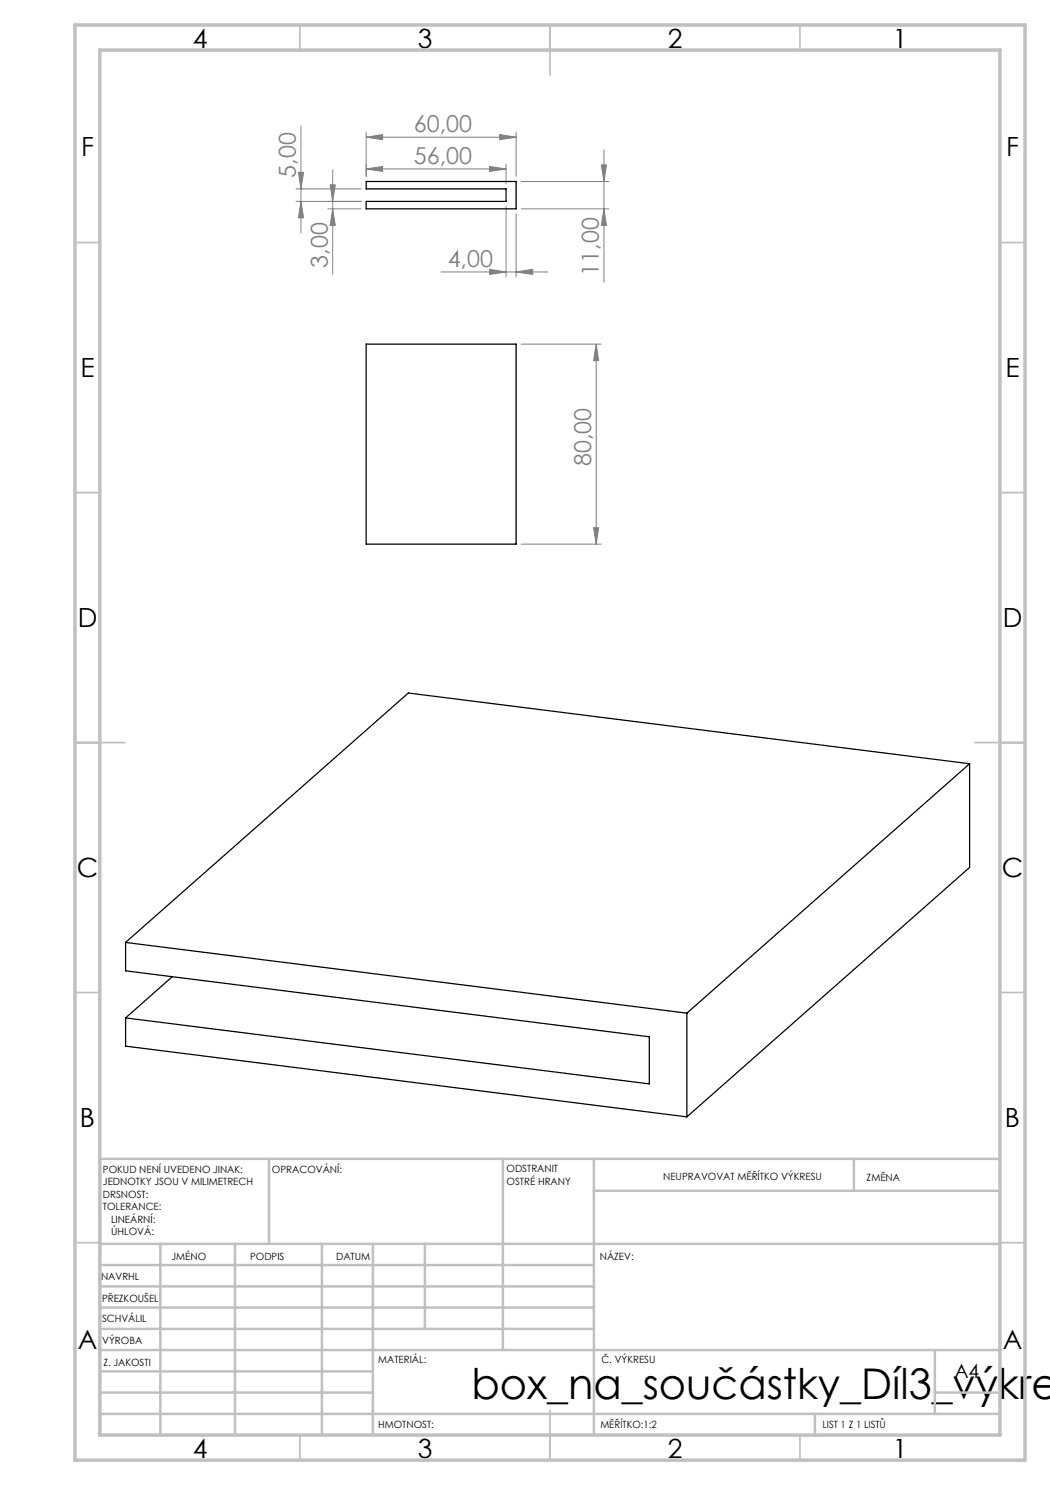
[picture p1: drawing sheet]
<svg xmlns="http://www.w3.org/2000/svg" width="210mm" height="297mm" viewBox="0 0 210 297" stroke-linecap="round" stroke-linejoin="round" font-family="sans-serif">
<g fill="none" stroke="#808080" stroke-width=".2">
<path d="M59.2 37.8h13M59.7 34.5h1l-.5 3.3zM60.2 25.2v21.4M66 37h1.1l-.6 3.3zM66.5 33.9v21M73.2 27.4l3.3-.5v1zM73.2 26.4v8.9M73.2 27.4h30M73.2 33.8l3.3-.5v1zM73.2 33.8h28M97.9 33.3l3.3 .5-3.3 .5zM99.9 26.9l3.3 .5-3.3 .5z"/>
<path d="M101.2 32.8v4M103.2 26.4v8.9M104.2 36.3h17.6M120.3 33h1l-.5 3.3zM120.8 29.9v26.6M59.2 40.3h13M60.2 40.3l.5 3.3h-1zM65.5 41.8h6.7M66.5 41.8l.6 3.3h-1.1zM88.2 54.4h21.4M97.9 53.9l3.3 .5-3.3 .5zM101.2 41.3v14.1"/>
<path d="M103.2 54.4l3.3-.5v1zM103.2 42.8v12.6M104.2 41.8h17.6M120.8 41.8l.5 3.3h-1zM104.2 68.8h16M119.2 68.8l.5 3.3h-1zM119.2 68.8v40M104.2 108.8h16M118.7 105.5h1l-.5 3.3z"/>
</g>
<g fill="none" stroke="#c0c0c0" stroke-width=".35">
<path d="M60 5v5M110 5v10M160 5v5M15 48.5h5M200 48.5h5M15 98.5h5M200 98.5h5M15 148.5h10M195 148.5h10M15 198.5h5M200 198.5h5M15 248.5h5"/>
<path d="M200 248.5h5M60 287v5M110 282v10M160 287v5"/>
</g>
<g fill="none" stroke="#c0c0c0" stroke-width=".5">
<path d="M53.8 231.8v17M100.6 231.8v38.2M118.8 231.8v55.2M118.8 238.2h81.2M170.8 231.8v6.4M200 231.8h-180v55.2M20 248.8h180M20 257.3h98.8M20 253h98.8M32.1 248.8v38.2M47 248.8v38.2M64.4 248.8v38.2"/>
<path d="M74.6 248.8v38.2M85 248.8v17M20 265.8h98.8M20 261.5h98.8M20 278.5h54.6M20 274.3h54.6M20 270h180M187 278.5h13M187 270v12.8M20 282.8h180M163 282.8v4.2"/>
</g>
<path d="M15 5h190v287h-190zM20 10h180v277h-180z" fill="none" stroke="#c0c0c0" stroke-width=".7"/>
<g fill="#808080">
<path d="M73.2 33.8l3.3-.5v1zM97.9 33.3l3.3 .5-3.3 .5zM97.9 53.9l3.3 .5-3.3 .5zM103.2 54.4l3.3-.5v1z"/>
<path d="M99.9 26.9l3.3 .5-3.3 .5zM73.2 27.4l3.3-.5v1z"/>
<path d="M120.8 41.8l.5 3.3h-1zM120.3 33h1l-.5 3.3z"/>
<path d="M59.7 34.5h1l-.5 3.3zM60.2 40.3l.5 3.3h-1zM66 37h1.1l-.6 3.3zM66.5 41.8l.6 3.3h-1.1zM119.2 68.8l.5 3.3h-1zM118.7 105.5h1l-.5 3.3z"/>
</g>
<path d="M73.2 36.3h30v5.5h-30v-1.5h28v-2.5h-28zM73.2 68.8h30v40h-30zM193.9 152.7v20.8l-56.5 49.9M193.9 152.7l-56.5 49.9M193.9 152.7l-112.2-14.1-56.6 49.9M25.1 188.5l112.3 14.1M25.1 188.5v5.7l104.8 13.2v9.4l-104.8-13.2M34.5 195.3l-9.4 8.3M25.1 203.6v5.6l112.3 14.2M137.4 202.6v20.8" fill="none" stroke="#000" stroke-width=".25"/>
<text font-size="8.5" x="94.3" y="279.7">box_na_součástky_Díl3_výkre</text>
<g font-size="5.3">
<text x="38.5" y="9.5">4</text>
<text x="83.5" y="9.5">3</text>
<text x="133.6" y="9.5">2</text>
<text x="178.6" y="9.5">1</text>
<text x="16.2" y="31.2">F</text>
<text x="201.2" y="31.2">F</text>
<text x="16.1" y="75.5">E</text>
<text x="201.1" y="75.5">E</text>
<text x="15.5" y="125.5">D</text>
<text x="200.5" y="125.5">D</text>
<text x="15.4" y="175.5">C</text>
<text x="200.4" y="175.5">C</text>
<text x="16" y="225.5">B</text>
<text x="201" y="225.5">B</text>
<text x="15.5" y="269.7">A</text>
<text x="200.5" y="269.7">A</text>
<text x="38.5" y="291.5">4</text>
<text x="83.5" y="291.5">3</text>
<text x="133.6" y="291.5">2</text>
<text x="178.6" y="291.5">1</text>
</g>
<g font-size="4.7" fill="#808080">
<text x="82.8" y="26.4">60,00</text>
<text x="59.2" y="35.6" transform="rotate(-90 59.2 35.6)">5,00</text>
<text x="82.8" y="32.8">56,00</text>
<text x="65.6" y="53.5" transform="rotate(-90 65.6 53.5)">3,00</text>
<text x="89.5" y="53.4">4,00</text>
<text x="119.8" y="55.2" transform="rotate(-90 119.8 55.2)">11,00</text>
<text x="118.2" y="93.2" transform="rotate(-90 118.2 93.2)">80,00</text>
</g>
<text font-size="3.9" x="190.9" y="275.5">A4</text>
<g font-size="2">
<text x="20.6" y="234.6">POKUD NENÍ UVEDENO JINAK:</text>
<text x="20.6" y="237.1">JEDNOTKY JSOU V MILIMETRECH</text>
<text x="20.6" y="239.6">DRSNOST:</text>
<text x="54.4" y="234.6">OPRACOVÁNÍ:</text>
<text x="101.3" y="234.5">ODSTRANIT</text>
<text x="101.3" y="237">OSTRÉ HRANY</text>
<text x="132.6" y="236">NEUPRAVOVAT MĚŘÍTKO VÝKRESU</text>
<text x="173.3" y="236.2">ZMĚNA</text>
<text x="20.6" y="242.1">TOLERANCE:</text>
<text x="22.2" y="244.6">LINEÁRNÍ:</text>
<text x="22.2" y="247.1">ÚHLOVÁ:</text>
<text x="34.3" y="252">JMÉNO</text>
<text x="50" y="251.9">PODPIS</text>
<text x="67.2" y="251.9">DATUM</text>
<text x="120" y="251.9">NÁZEV:</text>
<text x="20.2" y="256.1">NAVRHL</text>
<text x="20.4" y="260.3">PŘEZKOUŠEL</text>
<text x="20.4" y="264.4">SCHVÁLIL</text>
<text x="20.5" y="268.8">VÝROBA</text>
<text x="20.7" y="273.1">Z. JAKOSTI</text>
<text x="75.6" y="272.5">MATERIÁL:</text>
<text x="120.3" y="272.5">Č. VÝKRESU</text>
<text x="75.6" y="285.5">HMOTNOST:</text>
<text x="120.1" y="285.6">MĚŘÍTKO:1:2</text>
<text x="164.5" y="285.6">LIST 1 Z 1 LISTŮ</text>
</g>
</svg>
